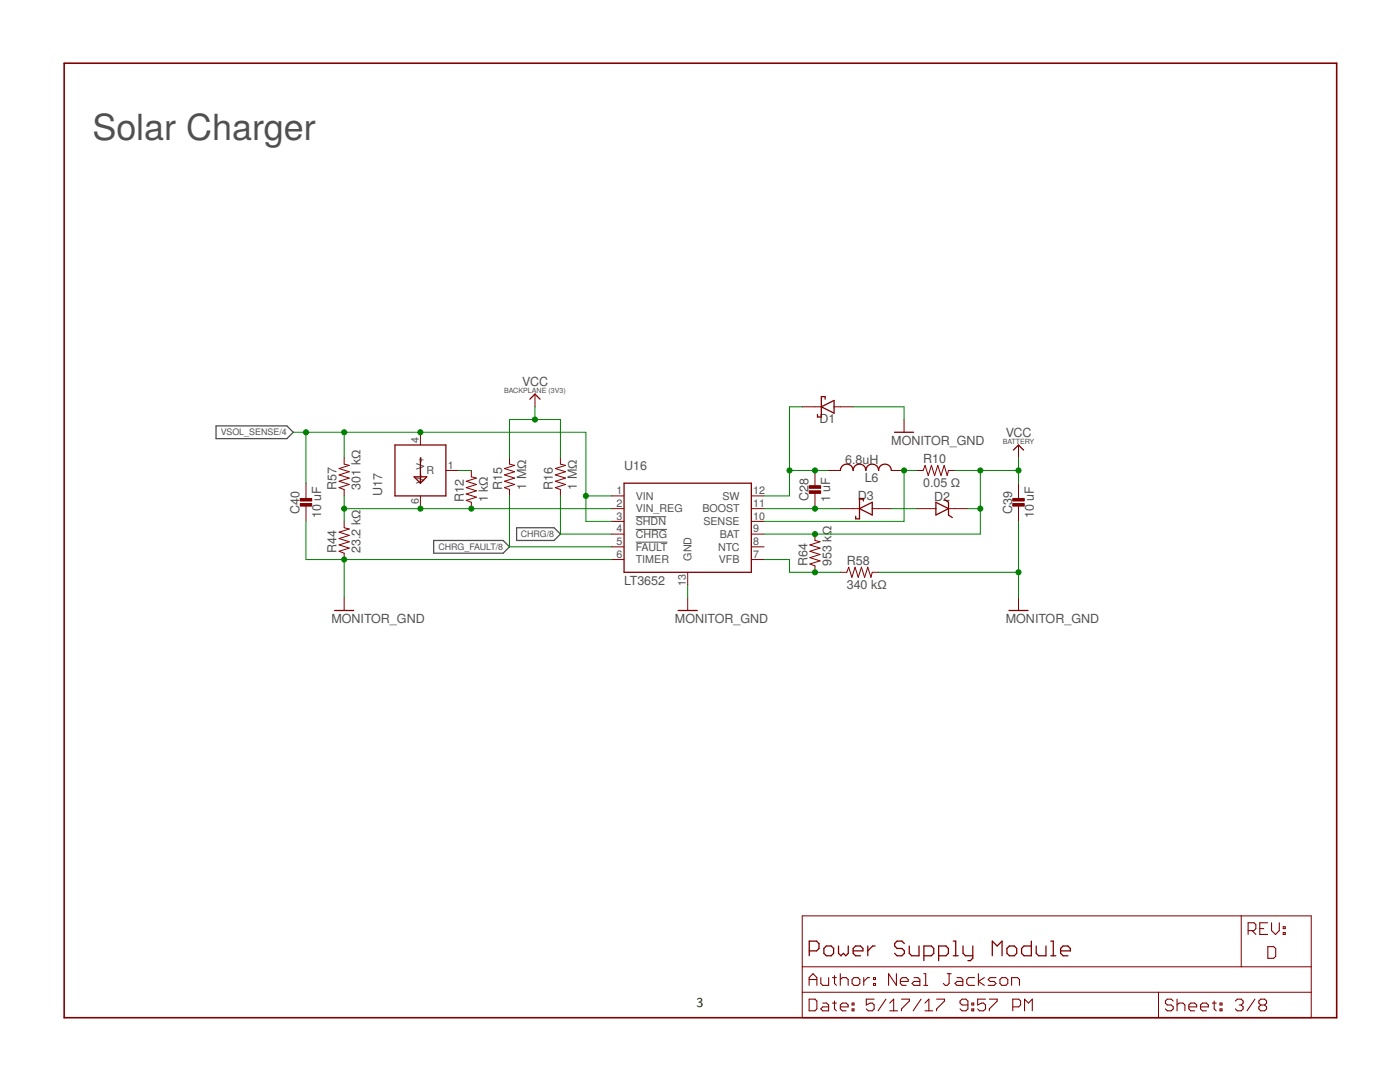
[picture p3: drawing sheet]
<svg xmlns="http://www.w3.org/2000/svg" width="279mm" height="216mm" viewBox="0 0 279 216" stroke-linecap="round" stroke-linejoin="round" font-family="sans-serif">
<path d="M126.9 103.1h6M126.9 105.6h6.2M126.9 108.2h6.3" fill="none" stroke="#505050" stroke-width=".2"/>
<path d="M43.1 85h14.2l1.2 1.3-1.2 1.2h-14.2zM86.6 107.8h13.8l1.3 1.3-1.3 1.3h-13.8zM103.1 105.3h7.5l1.2 1.3-1.2 1.2h-7.5z" fill="none" stroke="#505050" stroke-width=".25"/>
<path d="M12.8 12.6h254v190.5h-254z" fill="none" stroke="#800000" stroke-width=".32"/>
<g fill="none" stroke="#800000" stroke-width=".2">
<path d="M106.8 78.6v2.6M61.1 96.4v3.1M68.7 91.3v1.3l1 .3-2 .6 2 .6-2 .7 2 .6-2 .6 2 .7-2 .6 1 .4v1.3M83.9 86.3v2.5M83.9 99v2.5M89 93.9h2.5M94.1 93.9v1.2l1 .3-2.1 .6 2.1 .7-2.1 .6 2.1 .6-2.1 .7 2.1 .6-2.1 .6 1.1 .4v1.3M101.7 91.3v1.3l1 .3-2 .6 2 .6-2 .7 2 .6-2 .6 2 .7-2 .6 1 .4v1.3M111.8 91.3v1.3l1.1 .3-2.1 .6 2.1 .6-2.1 .7 2.1 .6-2.1 .6 2.1 .7-2.1 .6 1 .4v1.3M122 99h2.5M149.9 99h2.6M160.1 81.2h3.8"/>
<path d="M162.6 93.9v3M162.6 98.2v3.3M165.2 93.9h2.5M166.5 81.2h3.8M177.9 93.9h2.5M180.4 83.7v2.6M183 93.9h1.2l.4-1 .7 2 .6-2 .6 2 .7-2 .6 2 .6-2 .6 2 .3-1h1.3M203.3 88.8v2.5M203.3 96.4v3.1M61.1 100.7v3.3M68.7 104v1.3l1 .3-2 .6 2 .6-2 .7 2 .6-2 .6 2 .7-2 .6 1 .4v1.3M68.7 119.3v2.5"/>
<path d="M122 101.5h2.5M122 104h2.5M122 106.6h2.5M122 109.1h2.5M122 111.7h2.5M137.2 114.2v2.5M137.2 119.3v2.5M149.9 101.5h2.6M149.9 104h2.6M149.9 106.6h2.6M149.9 109.1h2.6M149.9 111.7h2.6"/>
<path d="M162.6 106.6v1.2l1.1 .3-2.1 .6 2.1 .7-2.1 .6 2.1 .6-2.1 .7 2.1 .6-2.1 .6 1 .4v1.3M167.7 101.5h3.8M167.7 114.2h1.3l.4-1 .6 2 .6-2 .7 2 .6-2 .7 2 .6-2 .6 2 .3-1h1.2M174.1 101.5h3.8M183 101.5h3.8M189.3 101.5h3.8M203.3 100.7v3.3M203.3 119.3v2.5M160.1 182.8h101.6v20.3h-101.6zM160.1 198h101.6M160.1 192.9h101.6M231.2 198v5.1"/>
<path d="M247.7 182.8v10.1"/>
</g>
<g fill="none" stroke="#800000" stroke-width=".21">
<path d="M161.5 196.6v-1.5l.7-.8 .8 .8v1.5M161.5 199.4h1.1l.4 .3v1.6l-.4 .4h-1.1zM161.5 195.5h1.5M163.8 195.1v1.1l.4 .4h1.2v-1.5M166.1 195.1h.8M166.5 194.7v1.5l.4 .4M166.5 199.7v1.6l.4 .4M167.7 194.3v2.3M167.7 195.5l.4-.4h.8l.4 .4v1.1M170.4 195.1h.8l.4 .4v.7l-.4 .4h-.8l-.3-.4v-.7zM172.4 195.1v1.5M173.5 195.1h-.3l-.8 .7"/>
<path d="M174.3 195.1h.4v.4h-.4zM174.3 196.2h.4v.4h-.4zM174.5 199.4h-1.6v1.1l.8-.3h.4l.4 .3v.8l-.4 .4h-.8l-.4-.4M176.8 199.4l-1.6 2.3M178.9 194.3v2.3l-1.6-2.3v2.3M179.7 195.8h1.6v-.3l-.5-.4h-.7l-.4 .4v.7l.4 .4h.7M179.9 199.4h1.6v.3l-1.6 1.6v.4M182.4 195.1h.8l.4 .4v1.1h-1.2l-.4-.4 .4-.4h1.2M183.8 199.4l-1.6 2.3M184.4 196.6h.7M184.4 194.3h.3v2.3M186.9 199.4h1.6v.3l-1.6 1.6v.4"/>
<path d="M189 194.3h.8M189.4 194.3v1.9l-.4 .4h-.4l-.3-.4M191 195.1h.8l.4 .4v1.1h-1.2l-.4-.4 .4-.4h1.2M194.5 195.1h-1.2l-.4 .4v.7l.4 .4h1.2M195.3 194.3v2.3M196.4 195.1l-1.1 .7 1.1 .8M196.7 199.4h-1.6v1.1l.8-.3h.4l.4 .3v.8l-.4 .4h-.8l-.4-.4M197.4 199.4h1.6v.3l-1.6 1.6v.4M198.8 195.1h-1.2l-.4 .4 .4 .3h.8l.4 .4-.4 .4h-1.2M199.6 195.5l.3-.4h.8l.4 .4v.7l-.4 .4h-.8l-.3-.4zM201.9 196.6v-1.5h1.2l.4 .4v1.1M234.1 199.7l-.4-.3h-.7l-.4 .3v.5l.4 .3h.7l.4 .4v.4l-.4 .4h-.7l-.4-.4"/>
<path d="M234.9 199.4v2.3M242.3 199.7v1.6l.4 .4M246.5 199.7l.4-.3h.8l.4 .3v.5l-.4 .3M249.1 185.7h1.2l.3-.4v-.8l-.3-.4h-1.2v2.4M249.9 185.7l.7 .8M250.4 199.4l-1.5 2.3M251.4 185.3h.8M253 184.1h-1.6v2.4h1.6M253 188.9h1.2l.4 .4v1.5l-.4 .4h-1.2zM253.8 184.1v1.6l.8 .8 .7-.8v-1.6M256.1 186.1h.4v.4h-.4zM256.1 184.9h.4v.4h-.4z"/>
<path d="M164.2 200.2h.8l.4 .3v1.2h-1.2l-.4-.4 .4-.4h1.2M166.1 200.2h.8M167.7 200.9h1.6v-.4l-.4-.3h-.8l-.4 .3v.8l.4 .4h.8M170.1 201.3h.3v.4h-.3zM170.1 200.2h.3v.3h-.3zM177.6 201.7h1.5M177.6 200.2l.8-.8v2.3M184.6 201.7h1.5M184.6 200.2l.8-.8v2.3M193.2 200.5h-1.2l-.4-.3v-.5l.4-.3h.8l.4 .3v1.6l-.4 .4h-.8l-.4-.4M194 201.3h.3v.4h-.3zM194 200.2h.3v.3h-.3z"/>
<path d="M202.1 200.9h1.2l.4-.4v-.8l-.4-.3h-1.2v2.3M204.5 201.7v-2.3l.8 .8 .7-.8v2.3M234.9 200.5l.4-.3h.8l.4 .3v1.2M237.3 200.9h1.5v-.4l-.4-.3h-.8l-.3 .3v.8l.3 .4h.8M239.6 200.9h1.6v-.4l-.4-.3h-.8l-.4 .3v.8l.4 .4h.8M241.9 200.2h.8M243.5 201.3h.4v.4h-.4zM243.5 200.2h.4v.3h-.4zM247.3 200.5h.4M247.7 200.5l.4 .4v.4l-.4 .4h-.8l-.4-.4M251.6 200.5l-.4 .4v.4l.4 .4h.8l.4-.4v-.4l-.4-.4M251.6 200.5l-.4-.3v-.5l.4-.3h.8l.4 .3v.5l-.4 .3"/>
<path d="M251.6 200.5h.8"/>
</g>
<g fill="none" stroke="#800000" stroke-width=".25">
<path d="M105.7 79.7l1.1-1.1 1 1.1M164.7 79.7v-.6h-.8v4.1h-.7v-.5M78.8 88.8h10.2v10.2h-10.2zM82.6 95.1h2.6l-1.3 1.3zM83.9 91.3v5.1M124.5 96.4h25.4v17.8h-25.4zM163.9 81.2l2.6-1.3v2.5zM167.7 93.9a1.27 1.27 0 0 1 1.3-1.3 1.27 1.27 0 0 1 1.3 1.3 1.27 1.27 0 0 1 1.2-1.3 1.27 1.27 0 0 1 1.3 1.3 1.27 1.27 0 0 1 1.3-1.3 1.27 1.27 0 0 1 1.2 1.3 1.27 1.27 0 0 1 1.3-1.3 1.27 1.27 0 0 1 1.3 1.3M172.3 100v-.5h-.8v4h-.7v-.5M178.5 86.3h3.8M188.6 99.7l.7 .5v2.6l.8 .5M202.2 89.8l1.1-1 1 1"/>
<path d="M171.5 101.5l2.6-1.3v2.6zM186.8 100.2l2.5 1.3-2.5 1.3zM66.8 121.8h3.8M135.3 121.8h3.8M201.4 121.8h3.8M161.5 189.7h1.5l.4-.4v-1l-.4-.5h-1.5v2.9M164.4 189.3l.5-.5h1l.5 .5v.9l-.5 .5h-1l-.5-.5zM167.3 188.8v1.4l.5 .5 .5-.5 .5 .5 .5-.5v-1.4M170.3 189.7h1.9v-.4l-.5-.5h-.9l-.5 .5v.9l.5 .5h.9M173.2 188.8v1.9M174.6 188.8h-.4l-1 .9M180.5 188.3l-.5-.5h-1l-.5 .5v.5l.5 .5h1l.5 .4v.5l-.5 .5h-1l-.5-.5"/>
<path d="M181.5 188.8v1.4l.4 .5h1.5v-1.9M184.4 190.7h1.5l.5-.5v-.9l-.5-.5h-1.5v2.9M187.3 190.7h1.5l.5-.5v-.9l-.5-.5h-1.5v2.9M190.2 187.8h.5v2.9M190.2 190.7h1M192.2 188.8v1.4l.5 .5h1.4M194.1 188.8v2.4l-.4 .5h-.5M198 190.7v-2.9l1 1 1-1v2.9M201 189.3l.4-.5h1l.5 .5v.9l-.5 .5h-1l-.4-.5zM205.8 187.8v2.9h-1.4l-.5-.5v-.9l.5-.5h1.4M206.8 188.8v1.4l.5 .5h1.4v-1.9M209.7 187.8h.5v2.9"/>
<path d="M209.7 190.7h1M211.7 189.7h1.9v-.4l-.5-.5h-.9l-.5 .5v.9l.5 .5h.9"/>
</g>
<g fill="#800000" stroke="#800000" stroke-width=".2">
<path d="M161.5 96.9h2.3v.5h-2.3z"/>
<path d="M161.5 97.9h2.3v.5h-2.3z"/>
<path d="M202.1 99.5h2.3v.5h-2.3z"/>
<path d="M202.1 100.5h2.3v.5h-2.3z"/>
<path d="M59.9 99.5h2.3v.5h-2.3z"/>
<path d="M59.9 100.5h2.3v.5h-2.3z"/>
</g>
<g fill="none" stroke="#008000" stroke-width=".2">
<path d="M58.5 86.3h58.4v17.7h5.1M61.1 86.3v10.1M68.7 86.3v5M68.7 99v5M91.5 93.9h2.6M101.7 91.3v-7.6h10.1v7.6M101.7 99v10.1h20.3M106.8 81.2v2.5M111.8 99v7.6h10.2M116.9 99h5.1M157.6 93.9h7.6M160.1 81.2h-2.5v17.8h-5.1"/>
<path d="M170.3 81.2h10.1v2.5M183 93.9h-2.6v10.1h-27.9M190.6 93.9h12.7M195.6 93.9v12.7h-43.1M203.3 91.3v5.1M61.1 104v7.7h60.9M68.7 101.5h53.3M68.7 111.7v7.6M137.2 116.7v2.6M152.5 111.7h5.1v2.5h10.1M152.5 101.5h15.2M175.3 114.2h28"/>
<path d="M177.9 101.5h5.1M193.1 101.5h2.5M203.3 104v15.3"/>
</g>
<g fill="#008000" stroke="#008000" stroke-width=".2">
<circle cx="162.6" cy="93.9" r=".51"/>
<circle cx="157.6" cy="93.9" r=".51"/>
<circle cx="162.6" cy="101.5" r=".51"/>
<circle cx="180.4" cy="93.9" r=".51"/>
<circle cx="195.6" cy="93.9" r=".51"/>
<circle cx="195.6" cy="101.5" r=".51"/>
<circle cx="162.6" cy="106.6" r=".51"/>
<circle cx="203.3" cy="93.9" r=".51"/>
<circle cx="162.6" cy="114.2" r=".51"/>
<circle cx="68.7" cy="101.5" r=".51"/>
<circle cx="83.9" cy="101.5" r=".51"/>
<circle cx="94.1" cy="101.5" r=".51"/>
<circle cx="83.9" cy="86.3" r=".51"/>
<circle cx="68.7" cy="86.3" r=".51"/>
<circle cx="116.9" cy="99" r=".51"/>
<circle cx="61.1" cy="86.3" r=".51"/>
<circle cx="68.7" cy="111.7" r=".51"/>
<circle cx="203.3" cy="114.2" r=".51"/>
<circle cx="106.8" cy="83.7" r=".51"/>
</g>
<text font-size="7.2" fill="#505050" x="18.4" y="27.9">Solar Charger</text>
<text font-size="2.7" x="139" y="200.9">3</text>
<g font-size="2.5" fill="#505050">
<text x="104.2" y="77.1">VCC</text>
<text x="163.6" y="84.5">D1</text>
<text x="177.9" y="88.8">MONITOR_GND</text>
<text x="200.7" y="87.3">VCC</text>
<text x="124.5" y="93.9">U16</text>
<text x="168.7" y="92.6">6.8uH</text>
<text x="184.2" y="92.4">R10</text>
<text x="67.2" y="97.7" transform="rotate(-90 67.2 97.7)">R57</text>
<text x="72" y="97.7" transform="rotate(-90 72 97.7)">301 kΩ</text>
<text x="76.3" y="99" transform="rotate(-90 76.3 99)">U17</text>
<text x="92.6" y="100.2" transform="rotate(-90 92.6 100.2)">R12</text>
<text x="97.4" y="100.2" transform="rotate(-90 97.4 100.2)">1 kΩ</text>
<text x="100.2" y="97.7" transform="rotate(-90 100.2 97.7)">R15</text>
<text x="105" y="97.7" transform="rotate(-90 105 97.7)">1 MΩ</text>
<text x="110.3" y="97.7" transform="rotate(-90 110.3 97.7)">R16</text>
<text x="115.1" y="97.7" transform="rotate(-90 115.1 97.7)">1 MΩ</text>
<text x="161.4" y="100" transform="rotate(-90 161.4 100)">C28</text>
<text x="165.7" y="100.2" transform="rotate(-90 165.7 100.2)">1 uF</text>
<text x="171.2" y="99.7">D3</text>
<text x="172.6" y="96.2">L6</text>
<text x="184.2" y="97.2">0.05 Ω</text>
<text x="186.4" y="100">D2</text>
<text x="59.8" y="102.5" transform="rotate(-90 59.8 102.5)">C40</text>
<text x="64.1" y="103.4" transform="rotate(-90 64.1 103.4)">10 uF</text>
<text x="202" y="102.5" transform="rotate(-90 202 102.5)">C39</text>
<text x="206.3" y="103.4" transform="rotate(-90 206.3 103.4)">10 uF</text>
<text x="67.2" y="110.4" transform="rotate(-90 67.2 110.4)">R44</text>
<text x="72" y="110.4" transform="rotate(-90 72 110.4)">23.2 kΩ</text>
<text x="161.1" y="112.9" transform="rotate(-90 161.1 112.9)">R64</text>
<text x="165.9" y="112.9" transform="rotate(-90 165.9 112.9)">953 kΩ</text>
<text x="169" y="112.7">R58</text>
<text x="124.5" y="116.7">LT3652</text>
<text x="169" y="117.5">340 kΩ</text>
<text x="66.1" y="124.4">MONITOR_GND</text>
<text x="134.7" y="124.4">MONITOR_GND</text>
<text x="200.7" y="124.4">MONITOR_GND</text>
</g>
<g font-size="2.1" fill="#505050">
<text x="83.6" y="88.4" transform="rotate(-90 83.6 88.4)">4</text>
<text x="84.7" y="93.8" transform="rotate(-90 84.7 93.8)">V+</text>
<text x="85.1" y="94.6">R</text>
<text x="89.3" y="93.5">1</text>
<text x="83.6" y="100.5" transform="rotate(-90 83.6 100.5)">6</text>
<text x="84.7" y="96.6" transform="rotate(-90 84.7 96.6)">V-</text>
<text x="123" y="98.6">1</text>
<text x="123" y="101.1">2</text>
<text x="126.9" y="99.7">VIN</text>
<text x="144.2" y="99.7">SW</text>
<text x="150.3" y="98.6">12</text>
<text x="150.3" y="101.1">11</text>
<text x="123" y="103.7">3</text>
<text x="123" y="106.2">4</text>
<text x="126.9" y="102.3">VIN_REG</text>
<text x="126.9" y="104.8">SHDN</text>
<text x="126.9" y="107.3">CHRG</text>
<text x="140.2" y="102.3">BOOST</text>
<text x="140.4" y="104.8">SENSE</text>
<text x="143.7" y="107.3">BAT</text>
<text x="150.3" y="103.7">10</text>
<text x="150.3" y="106.2">9</text>
<text x="123" y="108.8">5</text>
<text x="123" y="111.3">6</text>
<text x="126.9" y="109.9">FAULT</text>
<text x="126.9" y="112.4">TIMER</text>
<text x="138" y="111.9" transform="rotate(-90 138 111.9)">GND</text>
<text x="143.3" y="109.9">NTC</text>
<text x="143.5" y="112.4">VFB</text>
<text x="150.3" y="108.8">8</text>
<text x="150.3" y="111.3">7</text>
<text x="136.9" y="116.9" transform="rotate(-90 136.9 116.9)">13</text>
</g>
<g font-size="1.8" fill="#505050">
<text x="44.1" y="86.9">VSOL_SENSE/4</text>
<text x="103.9" y="107.2">CHRG/8</text>
<text x="87.5" y="109.8">CHRG_FAULT/8</text>
</g>
<g font-size="1.4" fill="#505050">
<text x="100.6" y="78.4">BACKPLANE (3V3)</text>
<text x="200.1" y="88.5">BATTERY</text>
</g>
</svg>
